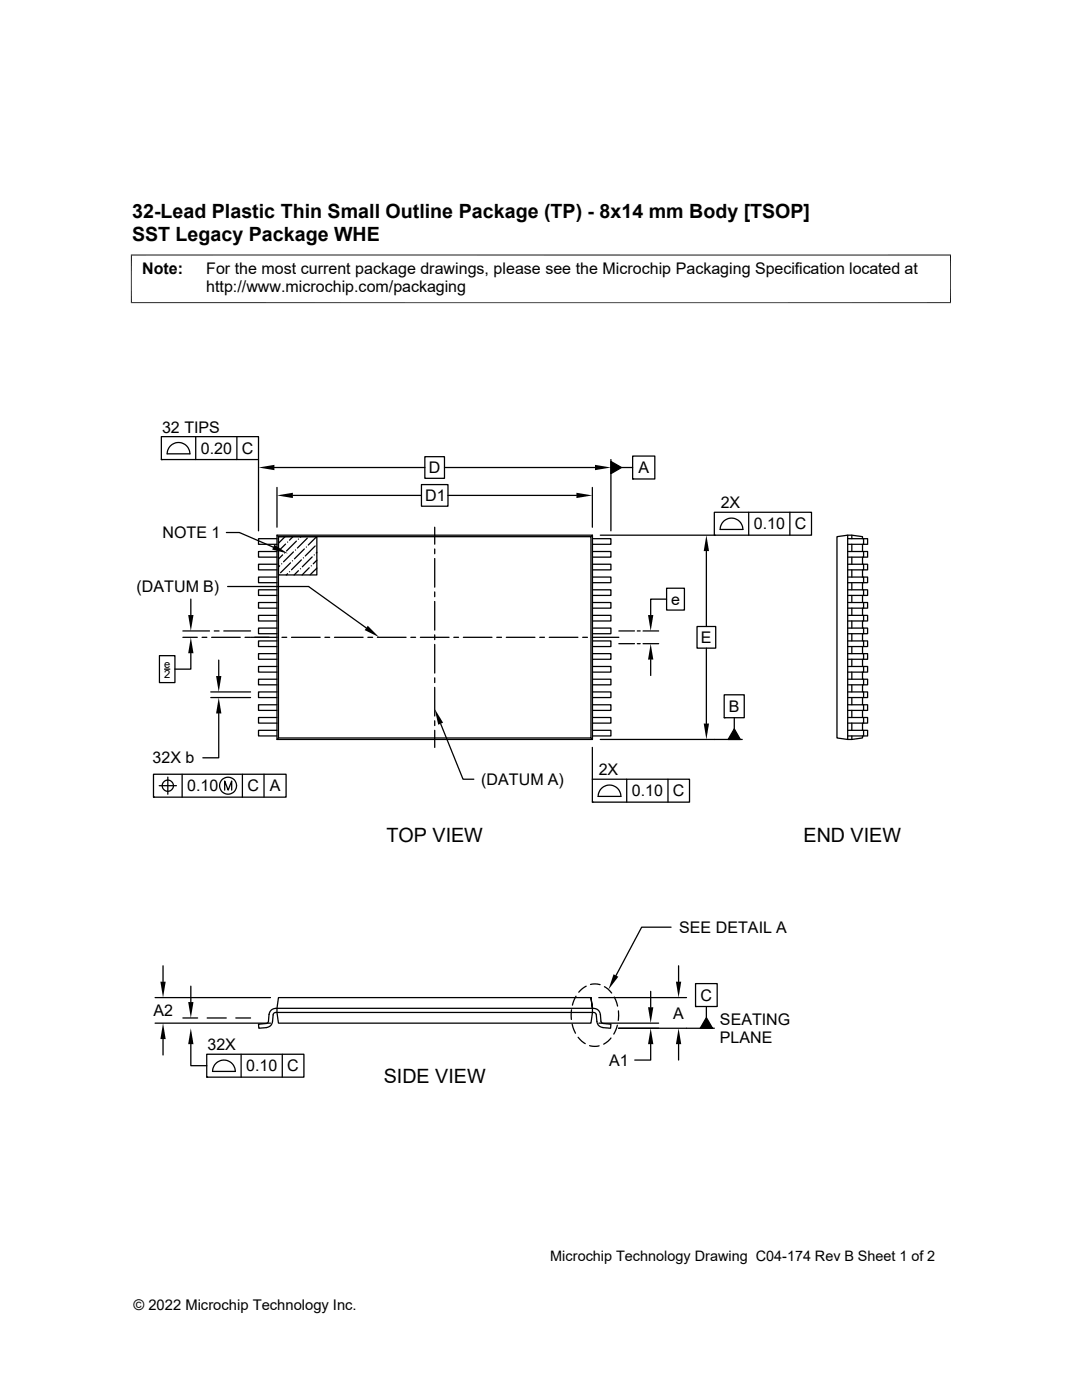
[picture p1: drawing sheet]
<svg xmlns="http://www.w3.org/2000/svg" width="216mm" height="279mm" viewBox="0 0 216 279" stroke-linecap="round" stroke-linejoin="round" font-family="sans-serif">
<g fill="none" stroke="#000" stroke-width=".25">
<path d="M32.2 87.1h19.4v4.6h-19.4zM32.2 91.7h.1M33.3 90.6h4.6a2.26 2.26 0 0 0-2.3-2.3 2.26 2.26 0 0 0-2.2 2.3M39.1 87.1v4.6M47.3 87.1v4.6M51.6 91.7v14.2M54.8 93.3h30M55.3 97.3v7.9M58.4 98.9h25.7M84.1 96.7h5.3v4.3h-5.3zM84.8 91.1h3.9v4.4h-3.9zM88.7 93.3h30"/>
<path d="M89.4 98.9h25.6M118.2 97.3v7.9M121.9 92.1l2.1 1.2-2.1 1.2zM121.9 91.7v14.2M124 93.3h2.2M126.2 91h4.5v4.6h-4.5zM126.2 95.6h.1M38.1 119.6v3.1M45.2 106.3h2.6l6.7 2.9M45.4 117.1h16.2l11.5 8.2M55.3 106.8h62.9v40.8h-62.9zM55.3 117.7h-3.7v1.1h3.7"/>
<path d="M55.3 115.2h-3.7v1.1h3.7M55.3 112.6h-3.7v1.1h3.7M55.3 110.1h-3.7v1.1h3.7M55.3 107.5h-3.7v1.1h3.7M55.3 106.8l.3 .3M55.6 107.1h62.3v40.2h-62.3zM55.6 107.1h7.6v7.6h-7.6zM55.6 114.7h.1M55.8 112.9l-.2 .2M56.2 112.5h.1M56.4 110.7l-.8 .9M56.8 110.4h.1"/>
<path d="M56.9 107.1l-1.3 1.3M57 108.6l-1.4 1.4M57.4 108.2h.1M57.4 114.5l-.3 .2M57.8 114.1h.1M58 112.3l-2 2M58.4 111.9h.1M58.5 107.1l-.7 .7M58.5 110.2l-1.9 1.9M58.9 109.8h.1M59.1 108l-1.9 2M59.5 107.6h.1"/>
<path d="M59.5 113.9l-.8 .8M59.9 113.5h.1M60 107.1l-.1 .1M60.1 111.7l-1.9 2M60.5 111.3h.1M60.7 109.6l-1.9 1.9M61.1 109.2h.1M61.3 107.4l-1.9 2M61.7 113.3l-1.4 1.4M62.1 112.9h.1M62.3 111.1l-2 2M62.7 110.7h.1"/>
<path d="M62.9 109l-2 2M63.2 107.1l-1.7 1.7M63.2 110.2l-.1 .2M63.2 111.8l-.7 .7M63.2 113.4l-1.3 1.3M86.7 105.2v3.4M86.7 109.6v.9M86.7 111.5v5.7M86.7 118.1v1M118.2 117.7h3.7v1.1h-3.7M118.2 115.2h3.7v1.1h-3.7M118.2 112.6h3.7v1.1h-3.7"/>
<path d="M118.2 110.1h3.7v1.1h-3.7M118.2 107.5h3.7v1.1h-3.7M118.2 106.8l-.3 .3M119.8 106.8h22.7M133 117.4h3.6v4.4h-3.6zM133 119.6h-3.2v3.1M140.9 110v15M142.5 102.2h19.4v4.6h-19.4zM142.5 106.8h.1M143.7 105.7h4.6M143.7 105.7a2.26 2.26 0 0 1 2.3-2.3 2.26 2.26 0 0 1 2.2 2.3M149.4 102.2v4.6"/>
<path d="M157.6 102.2v4.6M169.1 117.7h4v1.1h-4M169.1 115.2h4v1.1h-4M169.1 112.6h4v1.1h-4M169.1 110.1h4v1.1h-4M169.1 107.5h4v1.1h-4M169.1 106.8v40.8M170 106.8v.7M170 108.6v1.5M170 111.2v1.4M170 113.7v1.5M170 116.3v1.4"/>
<path d="M170 118.8v1.4M172.1 107.5v-.4l-2.1-.3-3 .3v40.2l3 .3 2.1-.3v-.4M172.1 108.6v1.5M172.1 111.2v1.4M172.1 113.7v1.5M172.1 116.3v1.4M172.1 118.8v1.4M172.3 107.5v1.1M172.3 110.1v1.1M172.3 112.6v1.1M172.3 115.2v1.1M172.3 117.7v1.1"/>
<path d="M31.8 130.9h3.1v5.3h-3.1zM32.8 133.5h1.1M36.5 125.9h5.3M36.5 127.2h2.9M38.1 130.4v3.1h-3.2M40.3 127.2h1M42.1 138.1h7.9M42.1 139.2h7.9M42.2 127.2h5.7M42.8 125.9h.9M43.6 131.7v3.2M44.7 125.9h5.3"/>
<path d="M48.9 127.2h.9M50 127.2h5.3M55.3 138.1h-3.7v1.1h3.7M55.3 135.6h-3.7v1.1h3.7M55.3 133h-3.7v1.1h3.7M55.3 130.5h-3.7v1.1h3.7M55.3 127.9h-3.7v1.1h3.7M55.3 125.3h-3.7v1.2h3.7M55.3 122.8h-3.7v1.1h3.7M55.3 120.2h-3.7v1.2h3.7M56.3 127.2h.9M58.2 127.2h5.7"/>
<path d="M64.8 127.2h1M66.7 127.2h5.8M73.4 127.2h1M75.3 127.2h5.7M82 127.2h.9M83.9 127.2h5.7M86.7 120v5.8M86.7 126.7v1M86.7 128.6v5.7M86.7 135.3v.9M86.7 137.2v5.7M90.6 127.2h.9"/>
<path d="M92.5 127.2h5.7M99.1 127.2h1M101 127.2h5.7M107.7 127.2h.9M109.6 127.2h5.7M116.3 127.2h.9M118.2 127.2h5.3M118.2 138.1h3.7v1.1h-3.7M118.2 135.6h3.7v1.1h-3.7M118.2 133h3.7v1.1h-3.7M118.2 130.5h3.7v1.1h-3.7M118.2 127.9h3.7v1.1h-3.7"/>
<path d="M118.2 125.3h3.7v1.2h-3.7M118.2 122.8h3.7v1.1h-3.7M118.2 120.2h3.7v1.2h-3.7M123.5 125.9h3.1M123.5 128.5h3.1M127.2 125.9h.5M127.2 128.5h.5M128.3 125.9h3.1M128.3 128.5h3.1M129.8 131.6v3.2M139.1 125h3.7v4.3h-3.7zM140.9 129.3v15.1"/>
<path d="M144.5 138.7h4v4.5h-4zM169.1 138.1h4v1.1h-4M169.1 135.6h4v1.1h-4M169.1 133h4v1.1h-4M169.1 130.5h4v1.1h-4M169.1 127.9h4v1.1h-4M169.1 125.3h4v1.2h-4M169.1 122.8h4v1.1h-4M169.1 120.2h4v1.2h-4M170 121.4v1.4M170 123.9v1.4M170 126.5v1.4"/>
<path d="M170 129v1.5M170 131.6v1.4M170 134.1v1.5M170 136.7v1.4M170 139.2v1.5M172.1 121.4v1.4M172.1 123.9v1.4M172.1 126.5v1.4M172.1 129v1.5M172.1 131.6v1.4M172.1 134.1v1.5M172.1 136.7v1.4"/>
<path d="M172.1 139.2v1.5M172.3 120.2v1.2M172.3 122.8v1.1M172.3 125.3v1.2M172.3 127.9v1.1M172.3 130.5v1.1M172.3 133v1.1M172.3 135.6v1.1M172.3 138.1v1.1M30.6 154.5h26.5v4.6h-26.5zM30.6 159.1h.1M31.8 156.8h3.4"/>
<path d="M33.5 155.1v3.4M36.3 154.5v4.6M43.6 142.4v8.8h-3.1M44.8 157.7v-1.8l.7 1.8 .7-1.8v1.8M48.4 154.5v4.6M52.7 154.5v4.6M55.3 145.8h-3.7v1.1h3.7M55.3 143.2h-3.7v1.1h3.7M55.3 140.7h-3.7v1.1h3.7M55.6 147.3l-.3 .3M86.7 143.8v1M86.7 145.8v3.4"/>
<path d="M87.9 144.4l4.5 11.1h2.2M117.9 147.3l.3 .3M118.2 155.5h19.4v4.6h-19.4zM118.2 149.2v6.3M118.2 145.8h3.7v1.1h-3.7M118.2 143.2h3.7v1.1h-3.7M118.2 140.7h3.7v1.1h-3.7M119.3 158.9h4.6a2.26 2.26 0 0 0-2.3-2.2 2.26 2.26 0 0 0-2.2 2.2M119.8 147.6h28.3M125.1 155.5v4.6M133.3 155.5v4.6M144.5 143.2h.1"/>
<path d="M146.5 145.5l1.2 2.1h-2.4zM146.5 143.2v2.3M169.1 145.8h4v1.1h-4M169.1 143.2h4v1.1h-4M169.1 140.7h4v1.1h-4M170 141.8v1.4M170 144.3v1.5M170 146.9v.7M172.1 141.8v1.4M172.1 144.3v1.5M172.3 140.7v1.1M172.3 143.2v1.1"/>
<path d="M172.3 145.8v1.1M118.2 160.1h.1M30.9 199.1h23.1M32.5 192.7v3.2M38.1 196.8v3.2M114.9 198.8l-.7 1.8M117 196.8l-.9 .6-.6 .6M117.8 196.5l.9-.1 1 .1M117.9 199.1l.3 2.1-.3 3h-62.3l-.3-2.1 .3-3h62.3l.3 2.1M119.5 199.1h17.5M120.6 196.9l.7 .5 .7 .8M122.6 199l.6 1.8"/>
<path d="M129.8 197.8v3.2M133.9 185h-5.9l-5.1 9.7M135.4 192.7v3.2M138.8 196.3h4.3v4.6h-4.3zM30.9 204.2h23.1M32.5 207.4v3.1M36.5 203.2h2.9M38.1 208.4v4.3h3.2M41.3 210.4h19.3v4.6h-19.3zM41.3 215h.1M41.3 203.2h3.8M46.9 213.8a2.26 2.26 0 0 0-2.2-2.2 2.26 2.26 0 0 0-2.3 2.2h4.6"/>
<path d="M47.1 203.2h2.9M48.1 210.4v4.6M56.3 210.4v4.6M114 201.5v2M114.2 204.4l.6 1.8M115.4 207l.7 .8 .7 .5M117.6 208.7l1.1 .1 .8-.1M119.5 204.2h11.9M119.8 202.5a1.3 1.3 0 0 0-1.3-1.2l-63.5-.1a1.34 1.34 0 0 0-1.3 1.3M119.8 202.4l.3 1.7 1.8 .3-.1 .8-1.5-.1a1.31 1.31 0 0 1-1.2-1.2l-.1-1.5-.5-.3h-63.5l-.5 .3-.1 1.5a1.32 1.32 0 0 1-1.2 1.2l-1.6 .1v-.8l1.8-.3 .3-1.7M121.9 207.2l-.6 .6-.8 .6M123.2 204.6l-.7 1.8"/>
<path d="M123.4 201.7v1.9M123.4 205.2h13.6zM123.4 205.2h8M129.8 208.4v3.2h-3.1M135.4 208.4v3.2M137 205.2h5.5M138.8 200.9h.1M140.9 203.1l1.3 2.1h-2.5zM140.9 200.9v2.2"/>
<circle cx="33.5" cy="156.8" r="1.12"/>
<circle cx="45.5" cy="156.8" r="1.69"/>
</g>
<g fill="#000">
<path d="M51.6 93.3l3.2-.5v1zM55.3 98.9l3.1-.6v1.1zM115 98.3l3.2 .6-3.2 .5zM118.7 92.8l3.2 .5-3.2 .5zM121.9 92.1l2.1 1.2-2.1 1.2zM54.7 108.7l2.7 1.8-3.1-.8zM140.9 106.8l.6 3.2h-1.1zM37.5 122.7h1.1l-.5 3.2zM38.1 127.2l.5 3.2h-1.1zM43.1 134.9h1.1l-.6 3.2zM73.4 124.9l2.2 2.3-2.8-1.4zM129.8 128.5l.6 3.1h-1.1z"/>
<path d="M129.3 122.7h1.1l-.6 3.2zM43.6 139.2l.6 3.2h-1.1zM86.7 141.5l1.7 2.7-1 .4zM140.4 144.4h1.1l-.6 3.2zM146.5 145.5l1.2 2.1h-2.4zM32 195.9h1.1l-.6 3.2zM37.5 200h1.1l-.5 3.2zM122.4 194.4l1 .5-2 2.6zM134.9 195.9h1l-.5 3.2zM32.5 204.2l.6 3.2h-1.1zM38.1 205.2l.5 3.2h-1.1zM129.3 201h1.1l-.6 3.2z"/>
<path d="M129.8 205.2l.6 3.2h-1.1zM135.4 205.2l.5 3.2h-1zM140.9 203.1l1.3 2.1h-2.5z"/>
</g>
<path d="M26.1 50.9h163.7M26.2 50.8v9.7M189.7 50.8v9.7M26.1 60.4h163.7" fill="none" stroke="#000" stroke-width=".2"/>
<g font-size="3.9">
<text x="26.4" y="43.5">32-Lead Plastic Thin Small Outline Package (TP) - 8x14 mm Body [TSOP]</text>
<text x="26.4" y="48.1">SST Legacy Package WHE</text>
<text x="77.1" y="168">TOP VIEW</text>
<text x="160.3" y="168">END VIEW</text>
<text x="76.6" y="216.2">SIDE VIEW</text>
</g>
<g font-size="3.2">
<text x="28.4" y="54.7">Note:</text>
<text x="41.1" y="58.3">http://www.microchip.com/packaging</text>
<text x="41.1" y="54.7">For the most current package drawings, please see the Microchip Packaging Specification located at</text>
<text x="32.3" y="86.4">32 TIPS</text>
<text x="40.1" y="90.6">0.20</text>
<text x="48.3" y="90.6">C</text>
<text x="85.6" y="94.4">D</text>
<text x="127.4" y="94.4">A</text>
<text x="84.9" y="100">D1</text>
<text x="143.8" y="101.5">2X</text>
<text x="32.4" y="107.4">NOTE 1</text>
<text x="150.4" y="105.6">0.10</text>
<text x="158.6" y="105.7">C</text>
<text x="27.3" y="118.2">(DATUM B)</text>
<text x="133.9" y="120.7">e</text>
<text x="139.8" y="128.3">E</text>
<text x="145.4" y="142.1">B</text>
<text x="30.5" y="152.4">32X b</text>
<text x="119.5" y="154.7">2X</text>
<text x="37.4" y="157.9">0.10</text>
<text x="49.4" y="157.9">C</text>
<text x="53.8" y="157.9">A</text>
<text x="96" y="156.7">(DATUM A)</text>
<text x="126.1" y="158.9">0.10</text>
<text x="134.3" y="158.9">C</text>
<text x="135.5" y="186.2">SEE DETAIL A</text>
<text x="30.6" y="202.8">A2</text>
<text x="134.3" y="203.3">A</text>
<text x="139.8" y="199.7">C</text>
<text x="41.4" y="209.6">32X</text>
<text x="143.7" y="204.5">SEATING</text>
<text x="143.7" y="208.2">PLANE</text>
<text x="49.1" y="213.8">0.10</text>
<text x="57.3" y="213.8">C</text>
<text x="121.6" y="212.7">A1</text>
</g>
<g font-size="2.9">
<text x="109.8" y="251.7">Microchip Technology Drawing C04-174 Rev B Sheet 1 of 2</text>
<text x="26.6" y="261.3">© 2022 Microchip Technology Inc.</text>
</g>
<g font-size="2.2">
<text x="32.7" y="133.3">e</text>
<text x="32.8" y="135.4">2</text>
</g>
</svg>
